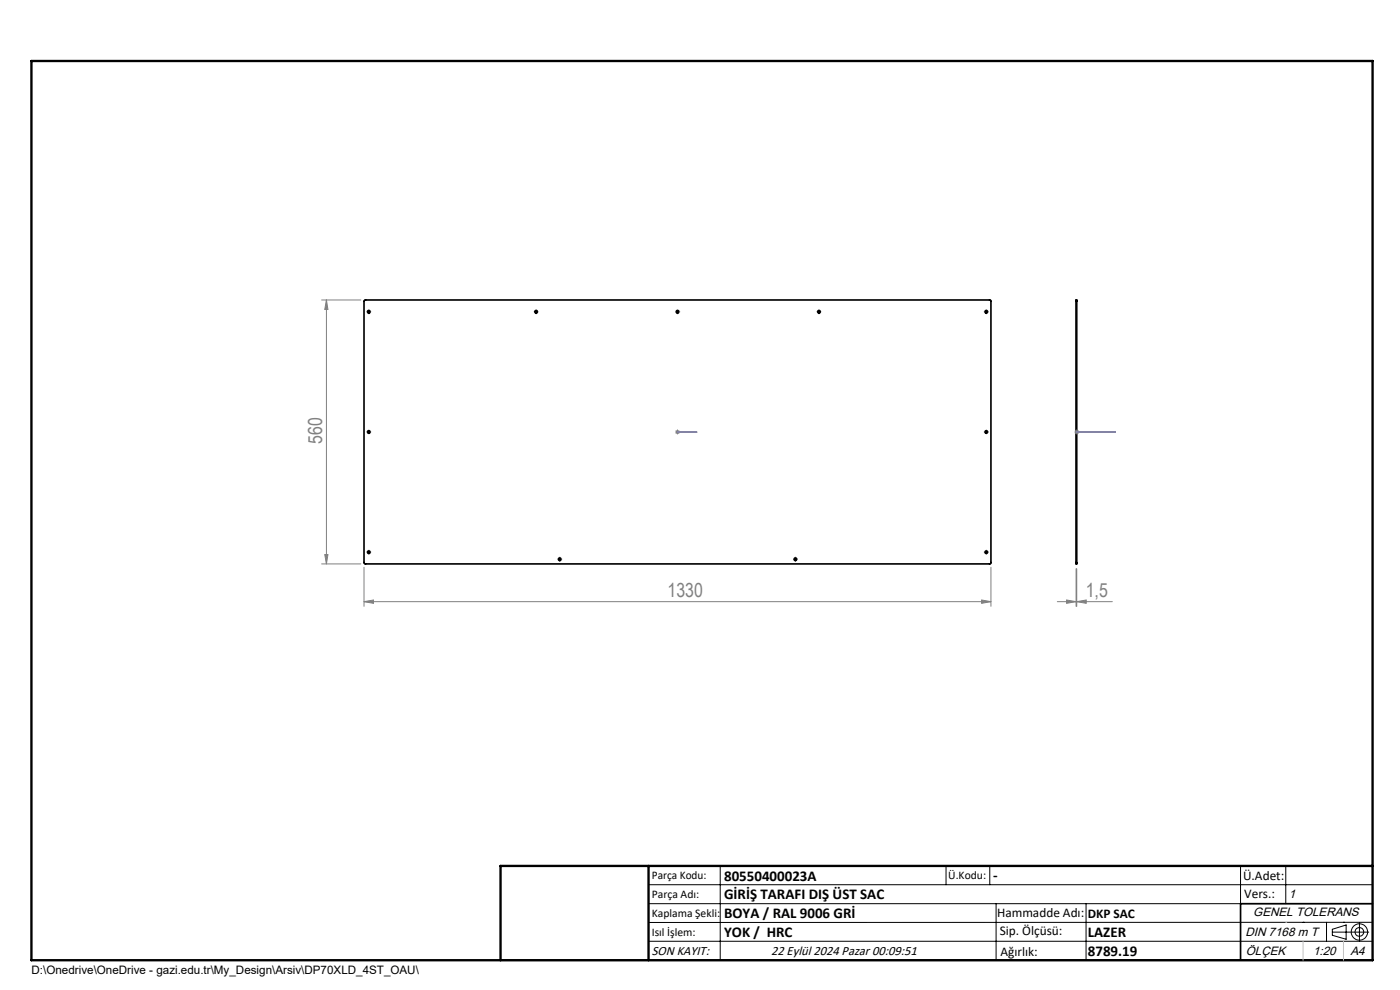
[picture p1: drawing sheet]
<svg xmlns="http://www.w3.org/2000/svg" width="297mm" height="210mm" viewBox="0 0 297 210" stroke-linecap="round" stroke-linejoin="round" font-family="sans-serif">
<g fill="none" stroke="#000" stroke-width=".35">
<path d="M77.3 63.7h132.8l.1 55.7-.2 .2h-132.6l-.2-.3zM228.3 63.9v-.3h.1v.3M228.3 63.9v55.4M228.3 63.9h.1M228.4 63.9v55.4M228.3 119.3v.3h.1v-.3M228.3 119.3h.1M291.2 191.7h-28v12M106.2 203.7h185"/>
<circle cx="78.2" cy="66.1" r=".28"/>
<circle cx="113.7" cy="66.1" r=".27"/>
<circle cx="143.7" cy="66.1" r=".28"/>
<circle cx="173.7" cy="66.1" r=".27"/>
<circle cx="209.2" cy="66.1" r=".28"/>
<circle cx="78.2" cy="91.6" r=".27"/>
<circle cx="209.2" cy="91.6" r=".27"/>
<circle cx="78.2" cy="117.1" r=".27"/>
<circle cx="118.7" cy="118.6" r=".27"/>
<circle cx="168.7" cy="118.6" r=".28"/>
<circle cx="209.3" cy="117.1" r=".27"/>
</g>
<g fill="none" stroke="#000" stroke-width=".21">
<path d="M78 66.1h.5M78.2 65.9v.5M113.5 66.1h.5M113.7 65.9v.5M143.5 66.1h.5M143.7 65.9v.5M173.5 66.1h.5M173.7 65.9v.5M209 66.1h.5M209.2 65.9v.5M78 91.6h.5M78.2 91.4v.5"/>
<path d="M209 91.6h.5M209.2 91.4v.5M78 117.1h.5M78.2 116.9v.5M118.5 118.6h.5M118.7 118.4v.5M168.5 118.6h.5M168.7 118.4v.5M209 117.1h.5M209.2 116.9v.5M137.6 187.7h153.6M137.6 191.7h153.6"/>
<path d="M137.6 199.7h153.6M152.8 183.7v20M200.7 183.7v4M210 183.7v4M211.3 191.7v12M230.4 191.7v12M263.2 183.7v20M272.8 183.7v8M276.4 195.6h.1M281.4 195.6v4.1M282.6 197.7h7.8M282.6 197.1l3-.9v3l-3-.8z"/>
<path d="M285 195.6h.1M288.4 195.8v3.8M291.2 195.6l-153.6 .1"/>
<circle cx="288.4" cy="197.7" r="1.74"/>
<circle cx="288.4" cy="197.7" r=".93"/>
</g>
<path d="M143.6 91.6h.2zM143.7 91.6h.1M143.7 91.6h4.2M147.9 91.6h-.4h.4M228.3 91.6h.2zM228.4 91.6h.1M228.4 91.6h8.3M236.7 91.6h-.4h.4" fill="none" stroke="#00f" stroke-width=".21"/>
<g fill="none" stroke="#808080" stroke-width=".21">
<path d="M68.2 63.6h8.4M69.3 63.6v56M69.3 63.6l.3 2h-.7zM143.2 91.6h1.1M143.4 91.3l.7 .7M143.7 91.1v1M144.1 91.3l-.7 .7M227.9 91.6h1.1M228.1 91.3l.7 .7M228.4 91.1v1M228.8 91.3l-.7 .7M68.2 119.6h8.4"/>
<path d="M68.9 117.6h.7l-.3 2zM77.2 127.6l2-.3v.7zM77.2 127.6h133M77.2 120.3v8.3M208.2 127.3l2 .3-2 .4zM210.2 120.3v8.3M224.3 127.6h11.7M226.3 127.3l2 .3-2 .4zM228.3 120.6v8M228.4 127.6l2-.3v.7zM228.4 120.6v8"/>
</g>
<path d="M77.8 66.1h-.1M113.3 66.1h-.1M143.3 66.1h-.1M173.3 66.1h-.1M208.8 66.1h-.1M77.8 91.6h-.1M208.8 91.6h-.1M77.8 117.1h-.1M118.3 118.6h-.1M168.3 118.6h-.1M208.8 117.1h-.1" fill="none" stroke="#000" stroke-width=".21" stroke-dasharray="15.2 1.3 1.3 1.3" stroke-linecap="butt"/>
<path d="M6.7 12.9h284.5v190.8h-284.5zM137.6 183.7v20M291.2 183.7h-185v20" fill="none" stroke="#000" stroke-width=".5"/>
<path d="M272.8 195.6h.1M276.4 199.7v4M285 199.7v4" fill="none" stroke="#c0c0c0" stroke-width=".21"/>
<g fill="#00f">
<path d="M147.5 91.6h.4zM143.6 91.6h.2z"/>
<path d="M228.3 91.6h.2zM236.3 91.6h.4z"/>
</g>
<g fill="#808080">
<path d="M68.9 117.6h.7l-.3 2zM69.3 63.6l.3 2h-.7z"/>
<path d="M226.3 127.3l2 .3-2 .4zM228.4 127.6l2-.3v.7z"/>
<path d="M77.2 127.6l2-.3v.7zM208.2 127.3l2 .3-2 .4z"/>
</g>
<g font-size="4.1" fill="#808080">
<text x="68.3" y="94.2" transform="rotate(-90 68.3 94.2)">560</text>
<text x="141.6" y="126.7">1330</text>
<text x="230.3" y="126.7">1,5</text>
</g>
<g font-size="3.2">
<text x="153.6" y="186.8">80550400023A</text>
<text x="153.6" y="190.8">GİRİŞ TARAFI DIŞ ÜST SAC</text>
<text x="210.7" y="186.6">-</text>
<text x="153.6" y="194.8">BOYA / RAL 9006 GRİ</text>
<text x="153.6" y="198.8">YOK / HRC</text>
<text x="230.8" y="198.7">LAZER</text>
<text x="230.8" y="202.8">8789.19</text>
</g>
<g font-size="2.8">
<text x="263.7" y="186.7">Ü.Adet:</text>
<text x="263.9" y="190.5">Vers.:</text>
<text x="211.5" y="194.5">Hammadde Adı:</text>
<text x="230.8" y="194.7">DKP SAC</text>
<text x="138.3" y="202.6">SON KAYIT:</text>
<text x="163.6" y="202.6">22 Eylül 2024 Pazar 00:09:51</text>
<text x="212.1" y="198.4">Sip. Ölçüsü:</text>
<text x="212.2" y="202.7">Ağırlık:</text>
</g>
<g font-size="2.6">
<text x="273.4" y="190.4">1</text>
<text x="265.9" y="194.4">GENEL TOLERANS</text>
<text x="264.2" y="198.5">DIN 7168 m T</text>
<text x="264.3" y="202.6">ÖLÇEK</text>
<text x="278.5" y="202.6">1:20</text>
<text x="286.5" y="202.6">A4</text>
</g>
<g font-size="2.5">
<text x="138.3" y="186.4">Parça Kodu:</text>
<text x="138.3" y="190.5">Parça Adı:</text>
<text x="201.2" y="186.5">Ü.Kodu:</text>
<text x="138.3" y="194.5">Kaplama Şekli:</text>
<text x="138.3" y="198.6">Isıl İşlem:</text>
<text x="6.7" y="206.7">D:\Onedrive\OneDrive - gazi.edu.tr\My_Design\Arsiv\DP70XLD_4ST_OAU\</text>
</g>
</svg>
